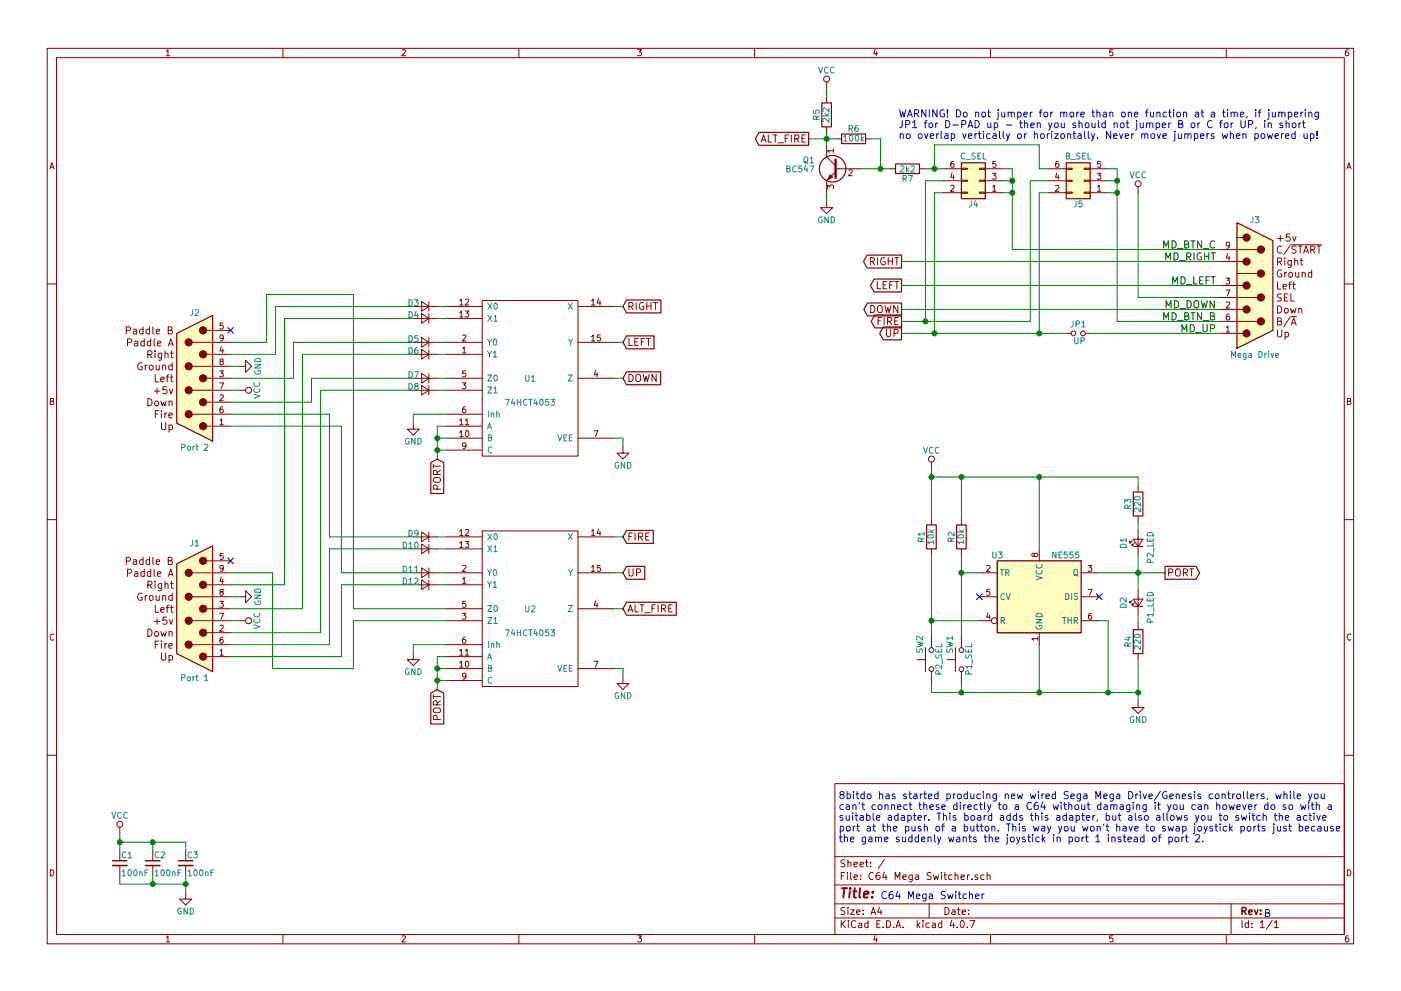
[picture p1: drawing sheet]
EESchema Schematic File Version 2
LIBS:power
LIBS:device
LIBS:switches
LIBS:relays
LIBS:motors
LIBS:transistors
LIBS:conn
LIBS:linear
LIBS:regul
LIBS:74xx
LIBS:cmos4000
LIBS:adc-dac
LIBS:memory
LIBS:xilinx
LIBS:microcontrollers
LIBS:dsp
LIBS:microchip
LIBS:analog_switches
LIBS:motorola
LIBS:texas
LIBS:intel
LIBS:audio
LIBS:interface
LIBS:digital-audio
LIBS:philips
LIBS:display
LIBS:cypress
LIBS:siliconi
LIBS:opto
LIBS:atmel
LIBS:contrib
LIBS:valves
LIBS:atari_joystick
LIBS:sega_joypad
LIBS:74hct4053
LIBS:C64 Mega Switcher-cache
EELAYER 25 0
EELAYER END
$Descr A4 11693 8268
encoding utf-8
Sheet 1 1
Title ""
Date ""
Rev ""
Comp ""
Comment1 ""
Comment2 ""
Comment3 ""
Comment4 ""
$EndDescr
$Comp
L Atari_Joystick J2
U 1 1
P 1625 3150
F 0 "J2" H 1625 3700 50  0000 C CNN
F 1 "Port 2" H 1625 2575 50  0000 C CNN
F 2 "RND:DSUB-9_Female_Horizontal_P2.77x2.84mm_EdgePinOffset7.70mm_Housed_MountingHolesOffset9.12mm" H 1625 3150 50  0001 C CNN
F 3 "" H 1625 3150 50  0001 C CNN
	1    1625 3150
	-1   0    0    -1  
$EndComp
$Comp
L Atari_Joystick_Passive J1
U 1 1
P 1625 5075
F 0 "J1" H 1625 5625 50  0000 C CNN
F 1 "Port 1" H 1625 4500 50  0000 C CNN
F 2 "RND:DSUB-9_Female_Horizontal_P2.77x2.84mm_EdgePinOffset7.70mm_Housed_MountingHolesOffset9.12mm" H 1625 5075 50  0001 C CNN
F 3 "" H 1625 5075 50  0001 C CNN
	1    1625 5075
	-1   0    0    -1  
$EndComp
$Comp
L sega_joypad J3
U 1 1
P 10475 2375
F 0 "J3" H 10475 2925 50  0000 C CNN
F 1 "Mega Drive" H 10475 1800 50  0000 C CNN
F 2 "RND:DSUB-9_Male_Horizontal_P2.77x2.84mm_EdgePinOffset7.70mm_Housed_MountingHolesOffset9.12mm" H 10475 2375 50  0001 C CNN
F 3 "" H 10475 2375 50  0001 C CNN
	1    10475 2375
	1    0    0    -1  
$EndComp
$Comp
L Jumper_NO_Small JP1
U 1 1
P 9000 2775
F 0 "JP1" H 9000 2855 50  0000 C CNN
F 1 "UP" H 9010 2715 50  0000 C CNN
F 2 "Pin_Headers:Pin_Header_Straight_1x02_Pitch2.54mm" H 9000 2775 50  0001 C CNN
F 3 "" H 9000 2775 50  0001 C CNN
	1    9000 2775
	1    0    0    -1  
$EndComp
Text Label 10150 2775 2    60   ~ 0
MD_UP
Text Label 10150 2175 2    60   ~ 0
MD_RIGHT
Text Label 10150 2375 2    60   ~ 0
MD_LEFT
Text Label 10150 2575 2    60   ~ 0
MD_DOWN
Text GLabel 5200 2550 2    60   Input ~ 0
RIGHT
Text GLabel 7525 2375 0    60   Output ~ 0
LEFT
Text GLabel 7525 2575 0    60   Output ~ 0
DOWN
Text GLabel 7525 2775 0    60   Output ~ 0
UP
Text GLabel 7525 2675 0    60   Output ~ 0
FIRE
NoConn ~ 1925 2750
NoConn ~ 1925 4675
Text GLabel 5200 2850 2    60   Input ~ 0
LEFT
Text GLabel 7525 2175 0    60   Output ~ 0
RIGHT
Text GLabel 5200 3150 2    60   Input ~ 0
DOWN
Text GLabel 5200 4775 2    60   Input ~ 0
UP
Text GLabel 5200 4475 2    60   Input ~ 0
FIRE
$Comp
L NE555 U3
U 1 1
P 8675 4975
F 0 "U3" H 8275 5325 50  0000 L CNN
F 1 "NE555" H 8775 5325 50  0000 L CNN
F 2 "Housings_DIP:DIP-8_W7.62mm_Socket" H 8675 4975 50  0001 C CNN
F 3 "" H 8675 4975 50  0001 C CNN
	1    8675 4975
	1    0    0    -1  
$EndComp
$Comp
L R R2
U 1 1
P 8025 4475
F 0 "R2" V 8105 4475 50  0000 C CNN
F 1 "10k" V 8025 4475 50  0000 C CNN
F 2 "Resistors_THT:R_Axial_DIN0207_L6.3mm_D2.5mm_P10.16mm_Horizontal" V 7955 4475 50  0001 C CNN
F 3 "" H 8025 4475 50  0001 C CNN
	1    8025 4475
	-1   0    0    1   
$EndComp
$Comp
L R R1
U 1 1
P 7775 4475
F 0 "R1" V 7855 4475 50  0000 C CNN
F 1 "10k" V 7775 4475 50  0000 C CNN
F 2 "Resistors_THT:R_Axial_DIN0207_L6.3mm_D2.5mm_P10.16mm_Horizontal" V 7705 4475 50  0001 C CNN
F 3 "" H 7775 4475 50  0001 C CNN
	1    7775 4475
	-1   0    0    1   
$EndComp
NoConn ~ 8175 4975
$Comp
L SW_Push SW1
U 1 1
P 8025 5500
F 0 "SW1" H 8075 5600 50  0000 L CNN
F 1 "P1_SEL" H 8025 5440 50  0000 C CNN
F 2 "Buttons_Switches_THT:SW_PUSH_6mm" H 8025 5700 50  0001 C CNN
F 3 "" H 8025 5700 50  0001 C CNN
	1    8025 5500
	0    -1   -1   0   
$EndComp
$Comp
L SW_Push SW2
U 1 1
P 7775 5500
F 0 "SW2" H 7825 5600 50  0000 L CNN
F 1 "P2_SEL" H 7775 5440 50  0000 C CNN
F 2 "Buttons_Switches_THT:SW_PUSH_6mm" H 7775 5700 50  0001 C CNN
F 3 "" H 7775 5700 50  0001 C CNN
	1    7775 5500
	0    -1   -1   0   
$EndComp
NoConn ~ 9175 4975
Text GLabel 9725 4775 2    60   Output ~ 0
PORT
Text GLabel 3650 3825 3    60   Input ~ 0
PORT
Text GLabel 3650 5750 3    60   Input ~ 0
PORT
$Comp
L R R4
U 1 1
P 9500 5350
F 0 "R4" V 9580 5350 50  0000 C CNN
F 1 "220" V 9500 5350 50  0000 C CNN
F 2 "Resistors_THT:R_Axial_DIN0207_L6.3mm_D2.5mm_P10.16mm_Horizontal" V 9430 5350 50  0001 C CNN
F 3 "" H 9500 5350 50  0001 C CNN
	1    9500 5350
	-1   0    0    1   
$EndComp
$Comp
L LED_Small D1
U 1 1
P 9500 4525
F 0 "D1" H 9450 4650 50  0000 L CNN
F 1 "P2_LED" H 9325 4425 50  0000 L CNN
F 2 "LEDs:LED_D5.0mm" V 9500 4525 50  0001 C CNN
F 3 "" V 9500 4525 50  0001 C CNN
	1    9500 4525
	0    -1   -1   0   
$EndComp
$Comp
L LED_Small D2
U 1 1
P 9500 5025
F 0 "D2" H 9450 5150 50  0000 L CNN
F 1 "P1_LED" H 9325 4925 50  0000 L CNN
F 2 "LEDs:LED_D5.0mm" V 9500 5025 50  0001 C CNN
F 3 "" V 9500 5025 50  0001 C CNN
	1    9500 5025
	0    -1   -1   0   
$EndComp
$Comp
L R R3
U 1 1
P 9500 4200
F 0 "R3" V 9580 4200 50  0000 C CNN
F 1 "220" V 9500 4200 50  0000 C CNN
F 2 "Resistors_THT:R_Axial_DIN0207_L6.3mm_D2.5mm_P10.16mm_Horizontal" V 9430 4200 50  0001 C CNN
F 3 "" H 9500 4200 50  0001 C CNN
	1    9500 4200
	-1   0    0    1   
$EndComp
$Comp
L C_Small C1
U 1 1
P 1000 7200
F 0 "C1" H 1010 7270 50  0000 L CNN
F 1 "100nF" H 1010 7120 50  0000 L CNN
F 2 "Capacitors_THT:C_Disc_D4.7mm_W2.5mm_P5.00mm" H 1000 7200 50  0001 C CNN
F 3 "" H 1000 7200 50  0001 C CNN
	1    1000 7200
	1    0    0    -1  
$EndComp
$Comp
L C_Small C2
U 1 1
P 1275 7200
F 0 "C2" H 1285 7270 50  0000 L CNN
F 1 "100nF" H 1285 7120 50  0000 L CNN
F 2 "Capacitors_THT:C_Disc_D4.7mm_W2.5mm_P5.00mm" H 1275 7200 50  0001 C CNN
F 3 "" H 1275 7200 50  0001 C CNN
	1    1275 7200
	1    0    0    -1  
$EndComp
$Comp
L C_Small C3
U 1 1
P 1550 7200
F 0 "C3" H 1560 7270 50  0000 L CNN
F 1 "100nF" H 1560 7120 50  0000 L CNN
F 2 "Capacitors_THT:C_Disc_D4.7mm_W2.5mm_P5.00mm" H 1550 7200 50  0001 C CNN
F 3 "" H 1550 7200 50  0001 C CNN
	1    1550 7200
	1    0    0    -1  
$EndComp
$Comp
L 74HCT4053 U1
U 1 1
P 4425 3150
F 0 "U1" H 4425 3150 50  0000 C CNN
F 1 "74HCT4053" H 4425 2950 50  0000 C CNN
F 2 "Housings_DIP:DIP-16_W7.62mm_Socket" H 4425 3150 60  0001 C CNN
F 3 "" H 4425 3150 60  0001 C CNN
	1    4425 3150
	1    0    0    -1  
$EndComp
$Comp
L 74HCT4053 U2
U 1 1
P 4425 5075
F 0 "U2" H 4425 5075 50  0000 C CNN
F 1 "74HCT4053" H 4425 4875 50  0000 C CNN
F 2 "Housings_DIP:DIP-16_W7.62mm_Socket" H 4425 5075 60  0001 C CNN
F 3 "" H 4425 5075 60  0001 C CNN
	1    4425 5075
	1    0    0    -1  
$EndComp
$Comp
L VCC #PWR01
U 1 1
P 1000 6950
F 0 "#PWR01" H 1000 6800 50  0001 C CNN
F 1 "VCC" H 1000 7100 50  0000 C CNN
F 2 "" H 1000 6950 50  0001 C CNN
F 3 "" H 1000 6950 50  0001 C CNN
	1    1000 6950
	1    0    0    -1  
$EndComp
$Comp
L GND #PWR02
U 1 1
P 1550 7450
F 0 "#PWR02" H 1550 7200 50  0001 C CNN
F 1 "GND" H 1550 7300 50  0000 C CNN
F 2 "" H 1550 7450 50  0001 C CNN
F 3 "" H 1550 7450 50  0001 C CNN
	1    1550 7450
	1    0    0    -1  
$EndComp
$Comp
L GND #PWR03
U 1 1
P 3450 5450
F 0 "#PWR03" H 3450 5200 50  0001 C CNN
F 1 "GND" H 3450 5300 50  0000 C CNN
F 2 "" H 3450 5450 50  0001 C CNN
F 3 "" H 3450 5450 50  0001 C CNN
	1    3450 5450
	1    0    0    -1  
$EndComp
$Comp
L GND #PWR04
U 1 1
P 5200 5650
F 0 "#PWR04" H 5200 5400 50  0001 C CNN
F 1 "GND" H 5200 5500 50  0000 C CNN
F 2 "" H 5200 5650 50  0001 C CNN
F 3 "" H 5200 5650 50  0001 C CNN
	1    5200 5650
	1    0    0    -1  
$EndComp
$Comp
L GND #PWR05
U 1 1
P 3450 3525
F 0 "#PWR05" H 3450 3275 50  0001 C CNN
F 1 "GND" H 3450 3375 50  0000 C CNN
F 2 "" H 3450 3525 50  0001 C CNN
F 3 "" H 3450 3525 50  0001 C CNN
	1    3450 3525
	1    0    0    -1  
$EndComp
$Comp
L GND #PWR06
U 1 1
P 5200 3725
F 0 "#PWR06" H 5200 3475 50  0001 C CNN
F 1 "GND" H 5200 3575 50  0000 C CNN
F 2 "" H 5200 3725 50  0001 C CNN
F 3 "" H 5200 3725 50  0001 C CNN
	1    5200 3725
	1    0    0    -1  
$EndComp
$Comp
L GND #PWR07
U 1 1
P 9500 5850
F 0 "#PWR07" H 9500 5600 50  0001 C CNN
F 1 "GND" H 9500 5700 50  0000 C CNN
F 2 "" H 9500 5850 50  0001 C CNN
F 3 "" H 9500 5850 50  0001 C CNN
	1    9500 5850
	1    0    0    -1  
$EndComp
$Comp
L VCC #PWR08
U 1 1
P 7775 3900
F 0 "#PWR08" H 7775 3750 50  0001 C CNN
F 1 "VCC" H 7775 4050 50  0000 C CNN
F 2 "" H 7775 3900 50  0001 C CNN
F 3 "" H 7775 3900 50  0001 C CNN
	1    7775 3900
	1    0    0    -1  
$EndComp
$Comp
L VCC #PWR09
U 1 1
P 9500 1600
F 0 "#PWR09" H 9500 1450 50  0001 C CNN
F 1 "VCC" H 9500 1750 50  0000 C CNN
F 2 "" H 9500 1600 50  0001 C CNN
F 3 "" H 9500 1600 50  0001 C CNN
	1    9500 1600
	1    0    0    -1  
$EndComp
$Comp
L GND #PWR010
U 1 1
P 2000 3050
F 0 "#PWR010" H 2000 2800 50  0001 C CNN
F 1 "GND" H 2000 2900 50  0000 C CNN
F 2 "" H 2000 3050 50  0001 C CNN
F 3 "" H 2000 3050 50  0001 C CNN
	1    2000 3050
	0    -1   -1   0   
$EndComp
$Comp
L VCC #PWR011
U 1 1
P 2000 3250
F 0 "#PWR011" H 2000 3100 50  0001 C CNN
F 1 "VCC" H 2000 3400 50  0000 C CNN
F 2 "" H 2000 3250 50  0001 C CNN
F 3 "" H 2000 3250 50  0001 C CNN
	1    2000 3250
	0    1    1    0   
$EndComp
$Comp
L VCC #PWR012
U 1 1
P 2000 5175
F 0 "#PWR012" H 2000 5025 50  0001 C CNN
F 1 "VCC" H 2000 5325 50  0000 C CNN
F 2 "" H 2000 5175 50  0001 C CNN
F 3 "" H 2000 5175 50  0001 C CNN
	1    2000 5175
	0    1    1    0   
$EndComp
$Comp
L GND #PWR013
U 1 1
P 2000 4975
F 0 "#PWR013" H 2000 4725 50  0001 C CNN
F 1 "GND" H 2000 4825 50  0000 C CNN
F 2 "" H 2000 4975 50  0001 C CNN
F 3 "" H 2000 4975 50  0001 C CNN
	1    2000 4975
	0    -1   -1   0   
$EndComp
$Comp
L D_Small D3
U 1 1
P 3550 2550
F 0 "D3" H 3600 2525 50  0000 L CNN
F 1 "1N4148" H 3400 2470 50  0001 L CNN
F 2 "Diodes_THT:D_DO-35_SOD27_P2.54mm_Vertical_AnodeUp" V 3550 2550 50  0001 C CNN
F 3 "" V 3550 2550 50  0001 C CNN
	1    3550 2550
	-1   0    0    1   
$EndComp
$Comp
L D_Small D4
U 1 1
P 3550 2650
F 0 "D4" H 3600 2625 50  0000 L CNN
F 1 "1N4148" H 3400 2570 50  0001 L CNN
F 2 "Diodes_THT:D_DO-35_SOD27_P2.54mm_Vertical_AnodeUp" V 3550 2650 50  0001 C CNN
F 3 "" V 3550 2650 50  0001 C CNN
	1    3550 2650
	-1   0    0    1   
$EndComp
$Comp
L D_Small D5
U 1 1
P 3550 2850
F 0 "D5" H 3600 2825 50  0000 L CNN
F 1 "1N4148" H 3400 2770 50  0001 L CNN
F 2 "Diodes_THT:D_DO-35_SOD27_P2.54mm_Vertical_AnodeUp" V 3550 2850 50  0001 C CNN
F 3 "" V 3550 2850 50  0001 C CNN
	1    3550 2850
	-1   0    0    1   
$EndComp
$Comp
L D_Small D6
U 1 1
P 3550 2950
F 0 "D6" H 3600 2925 50  0000 L CNN
F 1 "1N4148" H 3400 2870 50  0001 L CNN
F 2 "Diodes_THT:D_DO-35_SOD27_P2.54mm_Vertical_AnodeUp" V 3550 2950 50  0001 C CNN
F 3 "" V 3550 2950 50  0001 C CNN
	1    3550 2950
	-1   0    0    1   
$EndComp
$Comp
L D_Small D7
U 1 1
P 3550 3150
F 0 "D7" H 3600 3125 50  0000 L CNN
F 1 "1N4148" H 3400 3070 50  0001 L CNN
F 2 "Diodes_THT:D_DO-35_SOD27_P2.54mm_Vertical_AnodeUp" V 3550 3150 50  0001 C CNN
F 3 "" V 3550 3150 50  0001 C CNN
	1    3550 3150
	-1   0    0    1   
$EndComp
Text Notes 7350 7500 0    60   ~ 0
C64 Mega Switcher
Text Notes 7000 7025 0    60   ~ 0
8bitdo has started producing new wired Sega Mega Drive/Genesis controllers, while you\ncan't connect these directly to a C64 without damaging it you can however do so with a\nsuitable adapter. This board adds this adapter, but also allows you to switch the active\nport at the push of a button. This way you won't have to swap joystick ports just because\nthe game suddenly wants the joystick in port 1 instead of port 2.
Text Notes 7500 1150 0    60   ~ 0
WARNING! Do not jumper for more than one function at a time, if jumpering \nJP1 for D-PAD up - then you should not jumper B or C for UP, in short \nno overlap vertically or horizontally. Never move jumpers when powered up!
$Comp
L D_Small D8
U 1 1
P 3550 3250
F 0 "D8" H 3600 3225 50  0000 L CNN
F 1 "1N4148" H 3400 3170 50  0001 L CNN
F 2 "Diodes_THT:D_DO-35_SOD27_P2.54mm_Vertical_AnodeUp" V 3550 3250 50  0001 C CNN
F 3 "" V 3550 3250 50  0001 C CNN
	1    3550 3250
	-1   0    0    1   
$EndComp
$Comp
L D_Small D9
U 1 1
P 3550 4475
F 0 "D9" H 3600 4450 50  0000 L CNN
F 1 "1N4148" H 3400 4395 50  0001 L CNN
F 2 "Diodes_THT:D_DO-35_SOD27_P2.54mm_Vertical_AnodeUp" V 3550 4475 50  0001 C CNN
F 3 "" V 3550 4475 50  0001 C CNN
	1    3550 4475
	-1   0    0    1   
$EndComp
$Comp
L D_Small D10
U 1 1
P 3550 4575
F 0 "D10" H 3600 4550 50  0000 L CNN
F 1 "1N4148" H 3400 4495 50  0001 L CNN
F 2 "Diodes_THT:D_DO-35_SOD27_P2.54mm_Vertical_AnodeUp" V 3550 4575 50  0001 C CNN
F 3 "" V 3550 4575 50  0001 C CNN
	1    3550 4575
	-1   0    0    1   
$EndComp
$Comp
L D_Small D11
U 1 1
P 3550 4775
F 0 "D11" H 3600 4750 50  0000 L CNN
F 1 "1N4148" H 3400 4695 50  0001 L CNN
F 2 "Diodes_THT:D_DO-35_SOD27_P2.54mm_Vertical_AnodeUp" V 3550 4775 50  0001 C CNN
F 3 "" V 3550 4775 50  0001 C CNN
	1    3550 4775
	-1   0    0    1   
$EndComp
$Comp
L D_Small D12
U 1 1
P 3550 4875
F 0 "D12" H 3600 4850 50  0000 L CNN
F 1 "1N4148" H 3400 4795 50  0001 L CNN
F 2 "Diodes_THT:D_DO-35_SOD27_P2.54mm_Vertical_AnodeUp" V 3550 4875 50  0001 C CNN
F 3 "" V 3550 4875 50  0001 C CNN
	1    3550 4875
	-1   0    0    1   
$EndComp
Wire Wire Line
	7525 2775 8900 2775
Wire Wire Line
	7525 2575 10175 2575
Wire Wire Line
	7525 2375 10175 2375
Wire Wire Line
	7525 2175 10175 2175
Wire Wire Line
	9325 1400 9325 2675
Wire Wire Line
	9325 1600 9250 1600
Wire Wire Line
	9325 2675 10175 2675
Connection ~ 9325 1600
Wire Wire Line
	9100 2775 10175 2775
Wire Wire Line
	8750 1600 8675 1600
Wire Wire Line
	8675 1600 8675 2775
Connection ~ 8675 2775
Wire Wire Line
	8750 1500 8600 1500
Wire Wire Line
	8600 1500 8600 2675
Wire Wire Line
	8600 2675 7525 2675
Wire Wire Line
	8450 1400 8450 2075
Wire Wire Line
	8450 1600 8375 1600
Wire Wire Line
	8450 2075 10175 2075
Connection ~ 8450 1600
Wire Wire Line
	7875 1600 7800 1600
Wire Wire Line
	7800 1600 7800 2775
Connection ~ 7800 2775
Wire Wire Line
	7875 1500 7725 1500
Wire Wire Line
	7725 1500 7725 2675
Connection ~ 7725 2675
Wire Wire Line
	9250 1500 9325 1500
Wire Wire Line
	8375 1500 8450 1500
Wire Wire Line
	9500 2475 10175 2475
Wire Wire Line
	1925 4875 2375 4875
Wire Wire Line
	2375 4875 2375 2650
Wire Wire Line
	2375 2650 3450 2650
Wire Wire Line
	1925 2950 2300 2950
Wire Wire Line
	2300 2950 2300 2550
Wire Wire Line
	2300 2550 3450 2550
Wire Wire Line
	1925 3150 2450 3150
Wire Wire Line
	2450 3150 2450 2850
Wire Wire Line
	2450 2850 3450 2850
Wire Wire Line
	2525 2950 3450 2950
Wire Wire Line
	2525 5075 2525 2950
Wire Wire Line
	1925 5075 2525 5075
Wire Wire Line
	2600 3150 3450 3150
Wire Wire Line
	2600 3350 2600 3150
Wire Wire Line
	1925 3350 2600 3350
Wire Wire Line
	2675 3250 3450 3250
Wire Wire Line
	2675 5275 2675 3250
Wire Wire Line
	1925 5275 2675 5275
Wire Wire Line
	2750 4475 3450 4475
Wire Wire Line
	2750 3450 2750 4475
Wire Wire Line
	1925 3450 2750 3450
Wire Wire Line
	2750 4575 3450 4575
Wire Wire Line
	2750 5375 2750 4575
Wire Wire Line
	1925 5375 2750 5375
Wire Wire Line
	2850 4775 3450 4775
Wire Wire Line
	2850 3550 2850 4775
Wire Wire Line
	1925 3550 2850 3550
Wire Wire Line
	2850 4875 3450 4875
Wire Wire Line
	2850 5475 2850 4875
Wire Wire Line
	1925 5475 2850 5475
Wire Wire Line
	5200 3725 5200 3650
Wire Wire Line
	5200 3650 5125 3650
Wire Wire Line
	5200 5650 5200 5575
Wire Wire Line
	5200 5575 5125 5575
Wire Wire Line
	3450 3525 3450 3450
Wire Wire Line
	3450 3450 3725 3450
Wire Wire Line
	3450 5450 3450 5375
Wire Wire Line
	3450 5375 3725 5375
Wire Wire Line
	3725 3550 3650 3550
Wire Wire Line
	3650 3550 3650 3825
Wire Wire Line
	3650 3750 3725 3750
Wire Wire Line
	3725 3650 3650 3650
Connection ~ 3650 3650
Wire Wire Line
	3725 5475 3650 5475
Wire Wire Line
	3650 5475 3650 5750
Wire Wire Line
	3650 5675 3725 5675
Wire Wire Line
	3725 5575 3650 5575
Connection ~ 3650 5575
Wire Wire Line
	5200 5075 5125 5075
Wire Wire Line
	8175 4775 8025 4775
Wire Wire Line
	8025 4625 8025 5300
Wire Wire Line
	7775 5175 8175 5175
Wire Wire Line
	7775 4625 7775 5300
Connection ~ 7775 5175
Connection ~ 8025 4775
Wire Wire Line
	8675 5775 8675 5375
Wire Wire Line
	9175 5175 9250 5175
Wire Wire Line
	9250 5175 9250 5775
Wire Wire Line
	7775 5700 7775 5775
Wire Wire Line
	7775 5775 9500 5775
Wire Wire Line
	8025 5775 8025 5700
Connection ~ 8025 5775
Connection ~ 8675 5775
Connection ~ 9250 5775
Wire Wire Line
	9175 4775 9725 4775
Connection ~ 3650 3750
Connection ~ 3650 5675
Wire Wire Line
	9500 4625 9500 4925
Connection ~ 9500 4775
Wire Wire Line
	9500 5500 9500 5850
Connection ~ 9500 5775
Wire Wire Line
	9500 5200 9500 5125
Wire Wire Line
	9500 3975 9500 4050
Wire Wire Line
	7775 3975 9500 3975
Wire Wire Line
	7775 3900 7775 4325
Connection ~ 7775 3975
Wire Wire Line
	8025 4325 8025 3975
Connection ~ 8025 3975
Wire Wire Line
	8675 4575 8675 3975
Connection ~ 8675 3975
Wire Wire Line
	9500 4350 9500 4425
Wire Wire Line
	1000 6950 1000 7100
Wire Wire Line
	1000 7025 1550 7025
Wire Wire Line
	1550 7025 1550 7100
Wire Wire Line
	1275 7100 1275 7025
Connection ~ 1275 7025
Wire Wire Line
	1000 7300 1000 7375
Wire Wire Line
	1000 7375 1550 7375
Wire Wire Line
	1550 7300 1550 7450
Wire Wire Line
	1275 7300 1275 7375
Connection ~ 1275 7375
Connection ~ 1550 7375
Connection ~ 1000 7025
Wire Wire Line
	1925 3050 2000 3050
Wire Wire Line
	1925 3250 2000 3250
Wire Wire Line
	1925 5175 2000 5175
Wire Wire Line
	1925 4975 2000 4975
Wire Wire Line
	9500 1600 9500 2475
Wire Wire Line
	3650 2550 3725 2550
Wire Wire Line
	3650 2650 3725 2650
Wire Wire Line
	3650 2850 3725 2850
Wire Wire Line
	3650 2950 3725 2950
Wire Wire Line
	3650 3150 3725 3150
Wire Wire Line
	5125 2550 5200 2550
Wire Wire Line
	5125 2850 5200 2850
Wire Wire Line
	5125 3150 5200 3150
Wire Wire Line
	3650 3250 3725 3250
Wire Wire Line
	5125 4475 5200 4475
Wire Wire Line
	5125 4775 5200 4775
Wire Wire Line
	3650 4475 3725 4475
Wire Wire Line
	3650 4575 3725 4575
Wire Wire Line
	3650 4775 3725 4775
Wire Wire Line
	3650 4875 3725 4875
Wire Wire Line
	3725 5075 2950 5075
Wire Wire Line
	2950 5075 2950 2450
Wire Wire Line
	2950 2450 2225 2450
Wire Wire Line
	2225 2450 2225 2850
Wire Wire Line
	2225 2850 1925 2850
Wire Wire Line
	1925 4775 2275 4775
Wire Wire Line
	2275 4775 2275 5575
Wire Wire Line
	2275 5575 2950 5575
Wire Wire Line
	2950 5575 2950 5175
Wire Wire Line
	2950 5175 3725 5175
Text GLabel 5200 5075 2    60   Input ~ 0
ALT_FIRE
Text Label 10150 2075 2    60   ~ 0
MD_BTN_C
Text Label 10150 2675 2    60   ~ 0
MD_BTN_B
$Comp
L Conn_02x03_Odd_Even J4
U 1 1
P 8175 1500
F 0 "J4" H 8225 1700 50  0000 C CNN
F 1 "C_SEL" H 8225 1300 50  0000 C CNN
F 2 "Pin_Headers:Pin_Header_Straight_2x03_Pitch2.54mm" H 8175 1500 50  0001 C CNN
F 3 "" H 8175 1500 50  0001 C CNN
	1    8175 1500
	-1   0    0    1   
$EndComp
$Comp
L Conn_02x03_Odd_Even J5
U 1 1
P 9050 1500
F 0 "J5" H 9100 1700 50  0000 C CNN
F 1 "B_SEL" H 9100 1300 50  0000 C CNN
F 2 "Pin_Headers:Pin_Header_Straight_2x03_Pitch2.54mm" H 9050 1500 50  0001 C CNN
F 3 "" H 9050 1500 50  0001 C CNN
	1    9050 1500
	-1   0    0    1   
$EndComp
Wire Wire Line
	9325 1400 9250 1400
Connection ~ 9325 1500
Wire Wire Line
	8450 1400 8375 1400
Connection ~ 8450 1500
$Comp
L R R7
U 1 1
P 7575 1400
F 0 "R7" V 7655 1400 50  0000 C CNN
F 1 "2k2" V 7575 1400 50  0000 C CNN
F 2 "Resistors_THT:R_Axial_DIN0207_L6.3mm_D2.5mm_P10.16mm_Horizontal" V 7505 1400 50  0001 C CNN
F 3 "" H 7575 1400 50  0001 C CNN
	1    7575 1400
	0    1    1    0   
$EndComp
Wire Wire Line
	7875 1400 7725 1400
Wire Wire Line
	7800 1400 7800 1200
Wire Wire Line
	7800 1200 8675 1200
Wire Wire Line
	8675 1200 8675 1400
Wire Wire Line
	8675 1400 8750 1400
Connection ~ 7800 1400
$Comp
L BC547 Q1
U 1 1
P 7000 1400
F 0 "Q1" H 7200 1475 50  0000 L CNN
F 1 "BC547" H 7200 1400 50  0000 L CNN
F 2 "TO_SOT_Packages_THT:TO-92_Inline_Wide" H 7200 1325 50  0001 L CIN
F 3 "" H 7000 1400 50  0001 L CNN
	1    7000 1400
	-1   0    0    -1  
$EndComp
Wire Wire Line
	7200 1400 7425 1400
$Comp
L R R6
U 1 1
P 7125 1150
F 0 "R6" V 7205 1150 50  0000 C CNN
F 1 "100k" V 7125 1150 50  0000 C CNN
F 2 "Resistors_THT:R_Axial_DIN0207_L6.3mm_D2.5mm_P10.16mm_Horizontal" V 7055 1150 50  0001 C CNN
F 3 "" H 7125 1150 50  0001 C CNN
	1    7125 1150
	0    -1   -1   0   
$EndComp
Wire Wire Line
	7350 1400 7350 1150
Connection ~ 7350 1400
Wire Wire Line
	7350 1150 7275 1150
$Comp
L R R5
U 1 1
P 6900 950
F 0 "R5" V 6980 950 50  0000 C CNN
F 1 "2k2" V 6900 950 50  0000 C CNN
F 2 "Resistors_THT:R_Axial_DIN0207_L6.3mm_D2.5mm_P10.16mm_Horizontal" V 6830 950 50  0001 C CNN
F 3 "" H 6900 950 50  0001 C CNN
	1    6900 950 
	-1   0    0    1   
$EndComp
Wire Wire Line
	6750 1150 6975 1150
Wire Wire Line
	6900 1100 6900 1200
Connection ~ 6900 1150
$Comp
L VCC #PWR014
U 1 1
P 6900 725
F 0 "#PWR014" H 6900 575 50  0001 C CNN
F 1 "VCC" H 6900 875 50  0000 C CNN
F 2 "" H 6900 725 50  0001 C CNN
F 3 "" H 6900 725 50  0001 C CNN
	1    6900 725 
	1    0    0    -1  
$EndComp
Wire Wire Line
	6900 725  6900 800 
Text GLabel 6750 1150 0    60   Output ~ 0
ALT_FIRE
$Comp
L GND #PWR015
U 1 1
P 6900 1675
F 0 "#PWR015" H 6900 1425 50  0001 C CNN
F 1 "GND" H 6900 1525 50  0000 C CNN
F 2 "" H 6900 1675 50  0001 C CNN
F 3 "" H 6900 1675 50  0001 C CNN
	1    6900 1675
	1    0    0    -1  
$EndComp
Wire Wire Line
	6900 1600 6900 1675
Text Notes 10550 7650 0    60   ~ 0
B
$EndSCHEMATC
